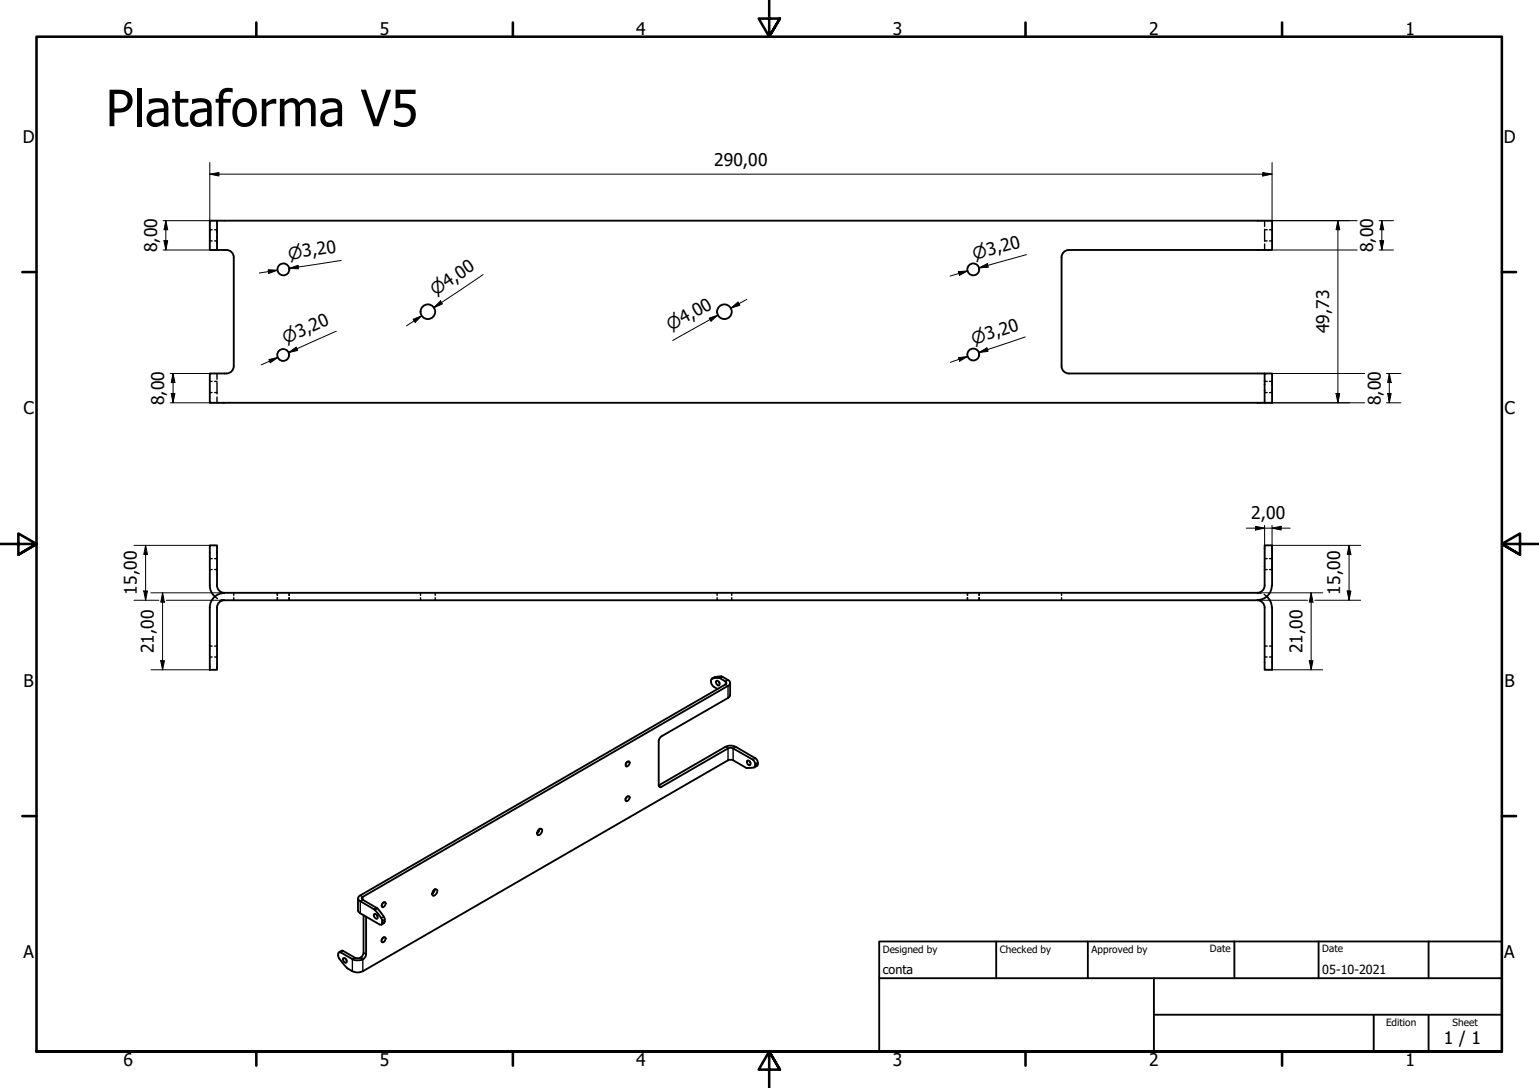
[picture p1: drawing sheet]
<svg xmlns="http://www.w3.org/2000/svg" width="420mm" height="297mm" viewBox="0 0 420 297" stroke-linecap="round" stroke-linejoin="round" font-family="sans-serif">
<!-- layer: Hidden (ISO) -->
<g fill="none" stroke="#000" stroke-width=".38">
<path d="M57.3 62.7h.6M57.3 65.8h.6M58.6 62.7h.6M58.6 65.8h.6M345.2 60.2v1.6M345.2 62.6v3.2M345.2 66.6v1.6M345.2 62.7h.7M345.2 65.8h.7M346.6 62.7h.7M346.6 65.8h.7M57.3 104.1h.6"/>
<path d="M57.3 107.2h.6M58.6 104.1h.6M58.6 107.2h.6M59.2 102v1.6M59.2 104.4v3.2M59.2 108.4v1.6M345.2 104.1h.7M345.2 107.2h.7M346.6 104.1h.7M346.6 107.2h.7M57.3 152.5h.6M57.3 155.5h.6"/>
<path d="M58.6 152.5h.6M58.6 155.5h.6M345.2 152.5h.7M345.2 155.5h.7M346.6 152.5h.7M346.6 155.5h.7M57.3 176.4h.6M57.3 179.4h.6M58.6 162.9l.8 .5M58.6 176.4h.6M58.6 179.4h.6M60.3 163.8l1 .1"/>
<path d="M63.8 161.8v.7M63.8 163.2v.7M75.7 161.8v.7M75.7 163.2v.7M75.8 161.8v.7M75.8 163.2v.7M78.9 161.8v.7M78.9 163.2v.7M114.8 161.8v.7M114.8 163.2v.7M118.8 161.8v.7M118.8 163.2v.7"/>
<path d="M195.8 161.8v.7M195.8 163.2v.7M199.8 161.8v.7M199.8 163.2v.7M264.1 161.8v.7M264.1 163.2v.7M264.2 161.8v.7M264.2 163.2v.7M267.3 161.8v.7M267.3 163.2v.7M289.8 161.8v.7M289.8 163.2v.7"/>
<path d="M343.3 161.8l.9 .2M345.1 162.3l.8 .6M345.2 176.4h.7M345.2 179.4h.7M346.6 176.4h.7M346.6 179.4h.7"/>
</g>
<!-- layer: Visible (ISO) -->
<g fill="none" stroke="#000" stroke-width=".51">
<path d="M57.3 60.2h1.9v8h-1.9zM59.2 60.2h288.1v8h-55.5a2 2 0 0 0-2 2v29.7M59.2 68.2h2.6M61.8 68.2a2 2 0 0 1 2 2v29.7M63.8 100a2 2 0 0 1-2 2M289.8 100a2 2 0 0 0 2 2h53.4M61.8 102h-4.5v8h287.9M345.2 102h2.1v8h-2.1zM347.2 159.8a4 4 0 0 1-4 4M347.3 159.9v-11h-2.1v11a2 2 0 0 1-2 1.9M61.2 161.8a2 2 0 0 1-2-1.9v-11h-1.9v11.5l.6 1.6 .7 .8M61.2 161.9a4 4 0 0 0-3.9 3.9v17.1h1.9v-17.1a2 2 0 0 1 2-1.9"/>
<path d="M61.3 163.9h282M61.3 161.8h282M343.2 163.9a2 2 0 0 1 2 1.9v17.1h2.1v-17.1M345.9 162.9l1 1.3 .3 1.7M194.4 185.3a3.7 3.7 0 0 1 4.7 .6 .82 .82 0 0 1-.3 1.3l-99.7 57.6-.3 .2v.5l4.3 2.5 1.7 2.2 .2 .5v1.1l-.9 .7M195.5 185.9a.73 .73 0 0 1 .8 .4 .73 .73 0 0 1-.1 .9l-.6-.4zM195.9 188.1a2.15 2.15 0 0 1-1.7-2.6l.2-.2a3.1 3.1 0 0 1 3.9 1.2l-.2 .4-99.7 57.6a.83 .83 0 0 0-.6 .8 .83 .83 0 0 0 .6 .7l4 2.5a4.9 4.9 0 0 1 1.9 2.9l-.2 1.1-.5-.1-5.6-3.3-.3-.6v-3.3M196.2 186.1l.3 .4M199.3 186.5v3.2l-.5 .8-18.5 10.8-.5 .9v12.2M170.9 208.3a.68 .68 0 0 1 .9-.4 .96 .96 0 0 1-.9 1.3zM171.1 217.5l.3-.2 .4 .2a1.02 1.02 0 0 1-.9 1.2 .9 .9 0 0 1 .2-1.2zM171.1 217.5l-.3 .7"/>
<path d="M171.2 208l-.4 .6M179.8 214.4l.3 .5 .5-.1 18.5-10.6 1.1 .1 5.3 3.1a1.46 1.46 0 0 1 .4 2.1l-2.3 .1-3.4-2h-1.4l-99.7 57.6a4.3 4.3 0 0 1-5.2-1.8l-1.6-2.3 .2-1.1h.5l3.2 1.9a2.55 2.55 0 0 0 3.7-1v-10.7M204 207.7a.73 .73 0 0 1 .8 .4 .73 .73 0 0 1-.2 .9l-.5-.4zM204.7 207.9l.2 .4M205.9 209.5l.8-.4 .2-.5-.1-.8-.4-.6-5.5-3.3a3.1 3.1 0 0 0-2.8 0l-18.3 10.5M147.3 226.3l-.2 .7-.5 .5 .1-.3a1 1 0 0 1 1.2-.9 1.24 1.24 0 0 1-1.1 1.7l-.2-.5M99.3 249.9v10.2a1.64 1.64 0 0 1-2.4 1.4l-3.4-2-1 .5M102.1 249.6a.74 .74 0 0 1 .9 .4 .74 .74 0 0 1-.2 .9l-.2-.2a1 1 0 0 1-.5-1.1zM102.8 249.7l.3 .5M104.5 246.5l.5-.3a.84 .84 0 0 1 .2 1 .84 .84 0 0 1-.9 .4 .89 .89 0 0 1 .2-1.1zM104.5 256l.3-.2 .4 .2v.5a.8 .8 0 0 1-.9 .7 .91 .91 0 0 1 .2-1.2zM104.6 246.4l-.4 .7"/>
<path d="M104.6 256l-.4 .7M118.7 242.8l-.2 .7-.5 .6a1.02 1.02 0 0 1 1.3-1.2 1.17 1.17 0 0 1-1.1 1.6l-.2-.4M93.7 261.6a.72 .72 0 0 1 .8 .4 .72 .72 0 0 1-.2 .9l-.2-.2a1 1 0 0 1-.4-1.1zM94.4 261.8l.2 .4"/>
<circle cx="77.4" cy="73.6" r="1.62"/>
<circle cx="265.7" cy="73.6" r="1.62"/>
<circle cx="77.3" cy="96.9" r="1.62"/>
<circle cx="116.8" cy="85.1" r="2"/>
<circle cx="197.8" cy="85.1" r="2"/>
<circle cx="265.7" cy="96.8" r="1.62"/>
</g>
<!-- layer: Visible Narrow (ISO) -->
<g fill="none" stroke="#000" stroke-width=".38">
<path d="M195.1 184.9l-.7 .4M196.9 184.6l-.7 .5M197.2 184.8l-.7 .4M198.8 185.7l-.7 .3v.9l.7 .3v3.3M179.8 214.4l.8 .4M198.1 203.9l.7 .4v3.3M200.9 203.9l-.7 .4v3.3M206.2 207l-.7 .4M206.9 208.2l-.7 .4M206.9 208.6l-.7 .4M93.7 259.6l-.7 .4M98.4 244.5l.7 .3v.9l-.7 .3v3.4"/>
<path d="M102.7 247.8l-.7 .4M103.1 248l-.7 .5M104.8 250.2l-.7 .4M105 251.6l-.7 .4M105 251l-.7 .4M96.9 261.5l-.7 .4v3.3M98.4 261.5l.7 .4v3.3M98.6 261.4l.7 .4M99.3 260.1l.6 .4"/>
</g>
<!-- layer: Border (ISO) -->
<g fill="none" stroke="#000" stroke-width=".7">
<path d="M70 6.1v3.9M140 6.1v3.9M210 0v10l-2.9-4.9h5.8l-2.9 4.9 2.9-4.9M280 6.1v3.9M350 6.1v3.9M6.1 74.3h3.9M410 74.3h3.9M0 148.5h10l-5-2.8v5.7l5-2.9-5 2.9M420 148.5h-10l5-2.8v5.7l-5-2.9 5 2.9M6.1 222.8h3.9M410 222.8h3.9M10 287.1v-277.1h400v277.1h-400h400"/>
<path d="M70 287.1v3.8M140 287.1v3.8M212.9 292l-2.9-4.9 2.9 4.9h-5.8l2.9-4.9v9.9M280 287.1v3.8M350 287.1v3.8"/>
</g>
<!-- layer: Title (ISO) -->
<path d="M240 257h170v30.1h-170zM272 257v10.1M297 257v10.1M337 257v10.1M360 257v10.1M390 257v10.1M240 267.1h170M315 277h95M315 267.1v20M375 277v10.1M390 277v10.1" fill="none" stroke="#000" stroke-width=".51"/>
<!-- layer: Dimension (ISO) -->
<g fill="none" stroke="#000" stroke-width=".27">
<path d="M57.3 47.5l2.5-.4v1zM57.3 47.5h290M57.3 44.4v20.5M344.7 47.1l2.6 .4-2.6 .6zM347.3 44.4v15.8M44.5 60.2h14.7M44.5 68.2h14.7M44.8 65.7h1l-.5 2.5zM45.3 60.2l.5 2.5h-1zM45.3 60.2v8M73.2 73.6l2.6 .2-2.5 .9zM75.8 73.8l-5 .7"/>
<path d="M78.9 73.3l2.4-.9 .2 1zM93.2 71.1l-14.3 2.2 2.5-.4M131.9 75l-13.5 9 2.1-1.4M261.6 74.2l2.6-.2-2.3 1.2zM264.2 74l-4.8 1.4M267.3 73.1l2.3-1.1 .2 .9zM280.2 69.5l-12.9 3.6 2.4-.7M343.3 60.2h27.2M343.3 68.2h27.2M365.3 60.2l.5 2.5h-1.1zM365.3 60.2v49.8M376.5 60.2h3.9"/>
<path d="M376.5 68.2h3.9M376.7 65.7h1.1l-.5 2.5zM377.3 60.2l.5 2.5h-1.1zM377.3 60.2v8M73.4 98.2l2.5-.6-2.1 1.4zM75.9 97.6l-4.6 2M78.8 96.3l2-1.5 .5 .9zM91.8 90.4l-13 5.9 2.3-1.1M112.8 87.2l2.3-1-1.8 1.8zM115.1 86.2l-4.1 2.7M118.4 84l1.9-1.8 .5 .8zM193.6 86.9l2.4-.9-1.9 1.7z"/>
<path d="M193.9 87.3l2.1-1.3-12.4 6.9M199.5 84.1l2-1.6 .5 .9zM203.9 81.7l-4.4 2.4M261.7 97.6l2.5-.3-2.2 1.3zM264.2 97.3l-4.7 1.6M267.2 96.3l2.2-1.3 .3 .9zM279.9 92l-12.7 4.3 2.4-.8M46.5 110h14.8M46.5 102h10.8M46.7 107.4h1.1l-.6 2.6zM47.2 102l.6 2.4h-1.1zM47.2 102v8"/>
<path d="M343.3 110h29.3M343.3 102h29.3M364.7 107.4h1.1l-.5 2.6zM378.5 110h4M378.5 102h4M378.8 107.4h1l-.5 2.6zM379.3 102l.5 2.4h-1zM379.3 102v8M36.6 148.9h20.7M39.8 148.9l.5 2.5h-1.1zM39.8 148.9v15M340.2 144.2h12"/>
<path d="M342.8 143.7l2.4 .5-2.4 .5zM345.2 143.4v12.2M347.3 144.2l2.5-.5v1zM347.3 143.4v12.2M347.3 148.9h24.2M368.3 148.9l.5 2.5h-1zM368.3 148.9v15M36.6 163.9h6.8M39.2 161.3h1.1l-.5 2.6zM41.2 161.8h20.1M44.4 161.8l.5 2.6h-1zM44.4 161.8v21.1"/>
<path d="M45.4 163.9h15.9M343.3 161.8h17.8M343.3 163.9h13.7M357.9 161.8l.6 2.6h-1.1zM357.9 161.8v21.1M359 163.9h12.5M367.8 161.3h1l-.5 2.6zM41.2 182.9h16.1M43.9 180.4h1l-.5 2.5zM347.3 182.9h13.8M357.4 180.4h1.1l-.6 2.5z"/>
</g>
<g fill="#000">
<path d="M57.3 47.5l2.5-.4v1z" fill-rule="evenodd"/>
<path d="M344.7 47.1l2.6 .4-2.6 .6z" fill-rule="evenodd"/>
<path d="M44.8 65.7h1l-.5 2.5z" fill-rule="evenodd"/>
<path d="M45.3 60.2l.5 2.5h-1z" fill-rule="evenodd"/>
<path d="M73.2 73.6l2.6 .2-2.5 .9z" fill-rule="evenodd"/>
<path d="M78.9 73.3l2.4-.9 .2 1z" fill-rule="evenodd"/>
<path d="M261.6 74.2l2.6-.2-2.3 1.2z" fill-rule="evenodd"/>
<path d="M267.3 73.1l2.3-1.1 .2 .9z" fill-rule="evenodd"/>
<path d="M365.3 60.2l.5 2.5h-1.1z" fill-rule="evenodd"/>
<path d="M376.7 65.7h1.1l-.5 2.5z" fill-rule="evenodd"/>
<path d="M377.3 60.2l.5 2.5h-1.1z" fill-rule="evenodd"/>
<path d="M73.4 98.2l2.5-.6-2.1 1.4z" fill-rule="evenodd"/>
<path d="M78.8 96.3l2-1.5 .5 .9z" fill-rule="evenodd"/>
<path d="M112.8 87.2l2.3-1-1.8 1.8z" fill-rule="evenodd"/>
<path d="M118.4 84l1.9-1.8 .5 .8z" fill-rule="evenodd"/>
<path d="M193.6 86.9l2.4-.9-1.9 1.7z" fill-rule="evenodd"/>
<path d="M199.5 84.1l2-1.6 .5 .9z" fill-rule="evenodd"/>
<path d="M261.7 97.6l2.5-.3-2.2 1.3z" fill-rule="evenodd"/>
<path d="M267.2 96.3l2.2-1.3 .3 .9z" fill-rule="evenodd"/>
<path d="M46.7 107.4h1.1l-.6 2.6z" fill-rule="evenodd"/>
<path d="M47.2 102l.6 2.4h-1.1z" fill-rule="evenodd"/>
<path d="M364.7 107.4h1.1l-.5 2.6z" fill-rule="evenodd"/>
<path d="M378.8 107.4h1l-.5 2.6z" fill-rule="evenodd"/>
<path d="M379.3 102l.5 2.4h-1z" fill-rule="evenodd"/>
<path d="M39.8 148.9l.5 2.5h-1.1z" fill-rule="evenodd"/>
<path d="M342.8 143.7l2.4 .5-2.4 .5z" fill-rule="evenodd"/>
<path d="M347.3 144.2l2.5-.5v1z" fill-rule="evenodd"/>
<path d="M368.3 148.9l.5 2.5h-1z" fill-rule="evenodd"/>
<path d="M39.2 161.3h1.1l-.5 2.6z" fill-rule="evenodd"/>
<path d="M44.4 161.8l.5 2.6h-1z" fill-rule="evenodd"/>
<path d="M357.9 161.8l.6 2.6h-1.1z" fill-rule="evenodd"/>
<path d="M367.8 161.3h1l-.5 2.6z" fill-rule="evenodd"/>
<path d="M43.9 180.4h1l-.5 2.5z" fill-rule="evenodd"/>
<path d="M357.4 180.4h1.1l-.6 2.5z" fill-rule="evenodd"/>
</g>
<text font-size="13.7" x="28.9" y="34.5">Plataforma V5</text>
<g font-size="4.8">
<text x="33.7" y="9.6">6</text>
<text x="103.7" y="9.6">5</text>
<text x="173.7" y="9.6">4</text>
<text x="243.7" y="9.6">3</text>
<text x="313.7" y="9.6">2</text>
<text x="383.7" y="9.6">1</text>
<text x="6.2" y="38.9">D</text>
<text x="410.5" y="38.9">D</text>
<text x="194.9" y="45.2">290,00</text>
<text x="42.9" y="68.9" transform="rotate(-90 42.9 68.9)">8,00</text>
<text x="374.8" y="68.9" transform="rotate(-90 374.8 68.9)">8,00</text>
<text x="362.8" y="91" transform="rotate(-90 362.8 91)">49,73</text>
<text x="6.4" y="113.1">C</text>
<text x="44.8" y="110.6" transform="rotate(-90 44.8 110.6)">8,00</text>
<text x="376.9" y="110.6" transform="rotate(-90 376.9 110.6)">8,00</text>
<text x="410.7" y="113.1">C</text>
<text x="341.6" y="141.8">2,00</text>
<text x="37.3" y="162.4" transform="rotate(-90 37.3 162.4)">15,00</text>
<text x="365.9" y="162.4" transform="rotate(-90 365.9 162.4)">15,00</text>
<text x="42" y="178.4" transform="rotate(-90 42 178.4)">21,00</text>
<text x="355.6" y="178.4" transform="rotate(-90 355.6 178.4)">21,00</text>
<text x="6.4" y="187.4">B</text>
<text x="410.7" y="187.4">B</text>
<text x="6.4" y="261.7">A</text>
<text x="410.7" y="261.7">A</text>
<text x="394.2" y="285">1 / 1</text>
<text x="33.7" y="290.9">6</text>
<text x="103.7" y="290.9">5</text>
<text x="173.7" y="290.9">4</text>
<text x="243.7" y="290.9">3</text>
<text x="313.7" y="290.9">2</text>
<text x="383.7" y="290.9">1</text>
</g>
<g font-size="4.6">
<text x="78.9" y="70.9" transform="rotate(-9 78.9 70.9)">⌀3,20</text>
<text x="266.1" y="71" transform="rotate(-16 266.1 71)">⌀3,20</text>
<text x="118.9" y="80.8" transform="rotate(-34 118.9 80.8)">⌀4,00</text>
<text x="78" y="94" transform="rotate(-24 78 94)">⌀3,20</text>
<text x="183.1" y="90.5" transform="rotate(-29 183.1 90.5)">⌀4,00</text>
<text x="265.9" y="94.2" transform="rotate(-19 265.9 94.2)">⌀3,20</text>
</g>
<g font-size="3.4">
<text x="241" y="266">conta</text>
<text x="361" y="266">05-10-2021</text>
</g>
<g font-size="2.7">
<text x="241" y="260.1">Designed by</text>
<text x="273" y="260.1">Checked by</text>
<text x="298" y="260.1">Approved by</text>
<text x="330.3" y="260">Date</text>
<text x="361" y="260">Date</text>
<text x="378.4" y="280.1">Edition</text>
<text x="396.6" y="280.1">Sheet</text>
</g>
</svg>
